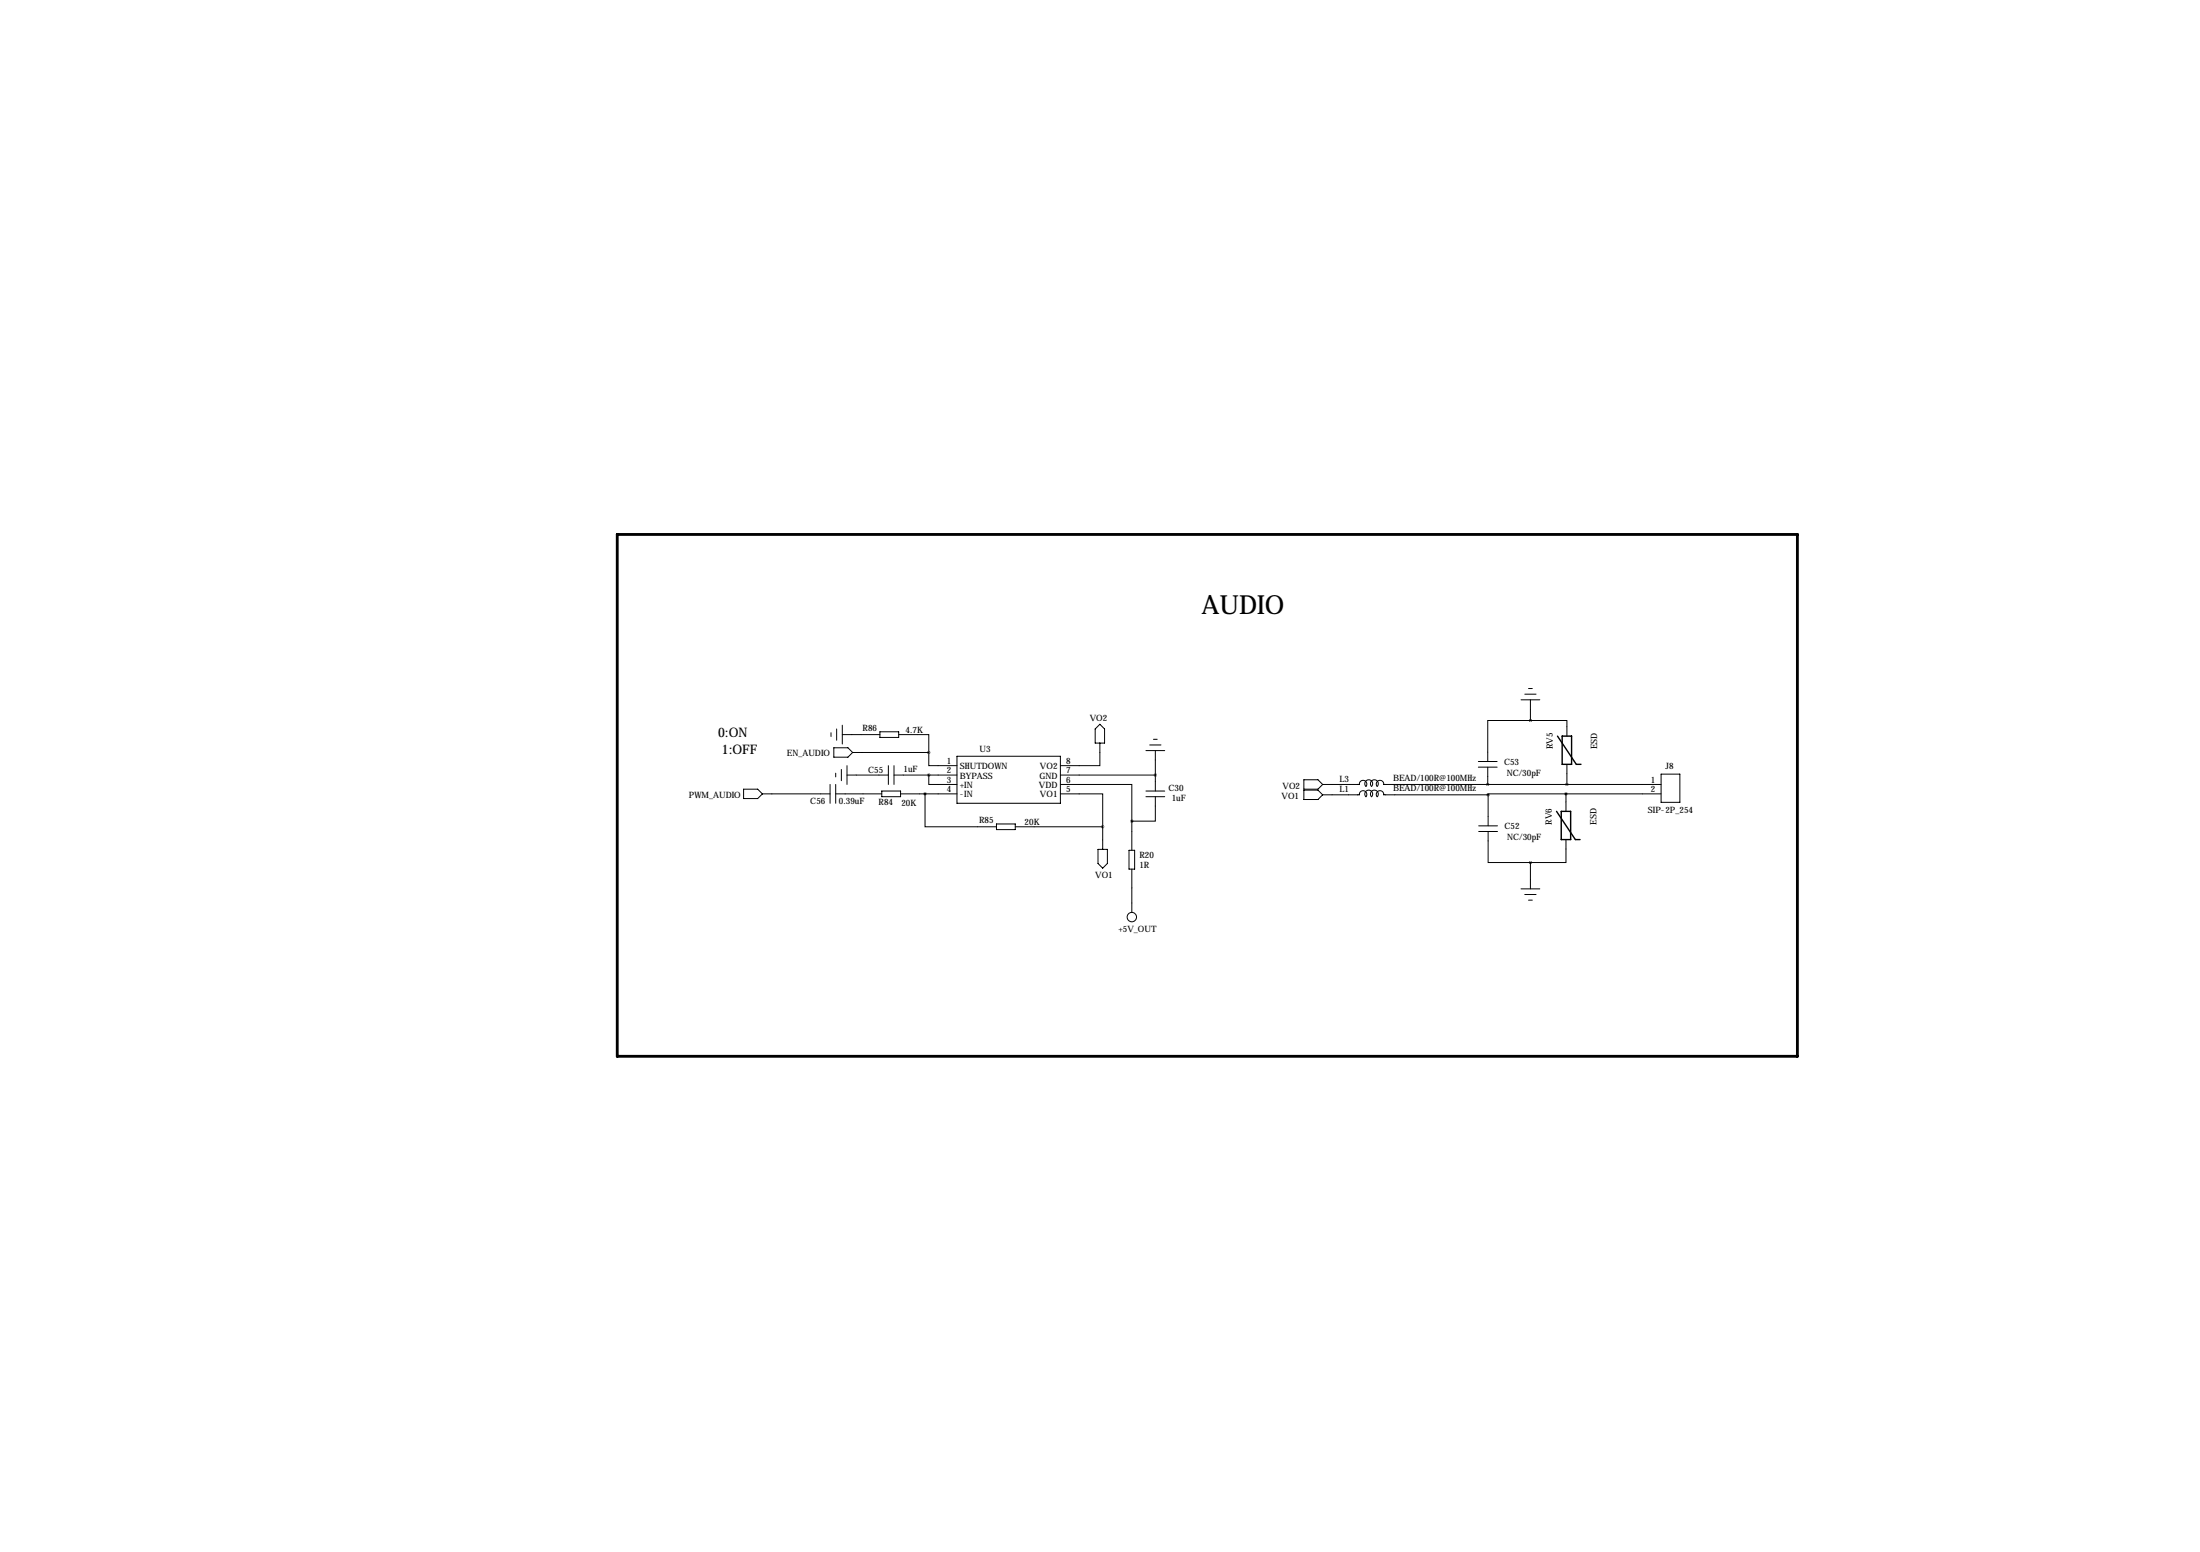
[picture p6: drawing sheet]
<svg xmlns="http://www.w3.org/2000/svg" width="594mm" height="419mm" viewBox="0 0 594 419" stroke-linecap="round" stroke-linejoin="round" font-family="sans-serif">
<path d="M166.8 144.3h318.8v140.9h-318.8z" fill="none" stroke="#000" stroke-width=".76"/>
<g fill="none" stroke="#000" stroke-width=".27">
<path d="M224.5 197.9v1M226.1 196.8v3.1M227.6 198.4h10.1M227.6 195.8v5.1M237.7 197.6h5.1v1.5h-5.1zM242.8 198.4h8.2v4.8M295.9 196.8l1.3-1.2 1.2 1.2v3.9h-2.5zM311.7 199.6h1M411 189h5.1M412 187.5h3M413 185.9h1M413.5 194.6h9.9v4.2"/>
<path d="M413.5 194.6h-11.5v11M413.5 189v5.6M200.9 213.1h3.8l1.3 1.3-1.3 1.2h-3.8zM206 214.4h18.3M224.3 211.8v5.1M225.3 201.9h3.8l1.3 1.3-1.3 1.3h-3.8zM225.8 214.4h12.5M225.8 208.8v1M225.8 211.8v5.1M227.3 207.8v3M228.9 209.3h11.1M228.9 206.8v5"/>
<path d="M230.4 203.2h20.6M238.3 213.6h5v1.5h-5zM240 206.8v5M241.6 209.3h17M241.6 206.8v5M243.3 214.4h15.3M249.9 214.4v8.9h19.3M251 209.3v2.5h7.6M251 203.2v3.6h7.6M258.6 204.2h27.9v12.7h-27.9zM286.5 211.8h19.3v9.9M286.5 214.4h11.4v8.9"/>
<path d="M286.5 209.3h25.7M297.2 200.7v6.1h-10.7M309.6 215.1h5.1M309.6 213.6h5.1M309.6 202.7h5.1M310.6 201.2h3.1M312.2 215.1v6.6h-6.4M312.2 202.7v10.9M352.3 210.6h3.8l1.3 1.2-1.3 1.3h-3.8zM352.3 213.4h3.8l1.3 1.2-1.3 1.3h-3.8zM357.4 211.8h9.9a1.02 1.02 0 0 1 1.3-1 1.02 1.02 0 0 1 .5 1.6M357.4 214.6h9.9a1.02 1.02 0 0 1 1.3-1 1.02 1.02 0 0 1 .5 1.6"/>
<path d="M369 212.4a1.06 1.06 0 0 1 .1-1.5 1.06 1.06 0 0 1 1.4 0 1.06 1.06 0 0 1 .1 1.5 1.07 1.07 0 0 1 0-1.5 1.07 1.07 0 0 1 1.5 0 1.07 1.07 0 0 1 0 1.5M369 215.2a1.06 1.06 0 0 1 .1-1.5 1.06 1.06 0 0 1 1.4 0 1.06 1.06 0 0 1 .1 1.5 1.07 1.07 0 0 1 0-1.5 1.07 1.07 0 0 1 1.5 0 1.07 1.07 0 0 1 0 1.5M373.9 214.6a1.02 1.02 0 0 0-1.3-1 1.02 1.02 0 0 0-.5 1.6M373.9 214.6h28.2M399.4 207.2h5.1M399.4 205.6h5.1M402 207.2v4.6M402.1 214.6v8.4M423.1 214.4h-21v.2M423.1 214.4h25.7M423.1 214.4v4.7M423.4 206.4v5.4"/>
<path d="M448.8 211.8h-74.9a1.02 1.02 0 0 0-1.3-1 1.02 1.02 0 0 0-.5 1.6M448.8 209h5.1v7.7h-5.1zM269.2 222.5h5.1v1.5h-5.1zM274.3 223.3h23.6M296.7 229.4h2.5v3.8l-1.3 1.2-1.2-1.2zM297.9 223.3v6.1M305.1 229.6h1.5v5.1h-1.5zM305.8 221.7v7.9M305.8 234.7v11.7M399.5 224.5h5.1M399.5 223h5.1M402.1 224.5v8.4h11.4"/>
<path d="M413.5 232.9v7.1M423.1 226.7v6.2h-9.6M411 240h5.1M412 241.6h3M413 243.1h1"/>
<circle cx="305.8" cy="247.6" r="1.27"/>
</g>
<path d="M420.8 198.8l5.1 7.6h1.3M422.1 198.8h2.5v7.6h-2.5zM420.6 219.1l5.1 7.6h1.2M421.8 219.1h2.6v7.6h-2.6z" fill="none" stroke="#000" stroke-width=".38"/>
<path d="M249.9 214.4a.05 .05 0 0 0 .1 0 .05 .05 0 0 0-.1 0zM250.9 209.3a.05 .05 0 0 0 .1 0 .05 .05 0 0 0-.1 0zM250.9 203.2a.05 .05 0 0 0 .1 0 .05 .05 0 0 0-.1 0zM312.1 209.3a.05 .05 0 0 0 .1 0 .05 .05 0 0 0-.1 0zM297.9 223.3a.05 .05 0 0 0 .1 0 .05 .05 0 0 0-.1 0zM423.3 211.8a.05 .05 0 0 0 .1 0 .05 .05 0 0 0-.1 0z" fill="#000" stroke="#000" stroke-width=".76"/>
<text font-size="7.1" x="324.6" y="165.9">AUDIO</text>
<g font-size="3.6">
<text x="194.1" y="199.1">0:ON</text>
<text x="195.1" y="203.7">1:OFF</text>
</g>
<g font-size="2.4">
<text x="233" y="197.4">R86</text>
<text x="244.7" y="197.9">4.7K</text>
<text x="294.5" y="194.8">VO2</text>
<text x="264.7" y="203.2">U3</text>
<text x="419.6" y="202.4" transform="rotate(-90 419.6 202.4)">RV5</text>
<text x="431.6" y="202.4" transform="rotate(-90 431.6 202.4)">ESD</text>
<text x="212.6" y="204.2">EN_AUDIO</text>
<text x="234.6" y="208.6">C55</text>
<text x="244.1" y="208.5">1uF</text>
<text x="255.8" y="206.2">1</text>
<text x="255.8" y="208.8">2</text>
<text x="259.3" y="207.7">SHUTDOWN</text>
<text x="281" y="207.7">VO2</text>
<text x="288" y="206.2">8</text>
<text x="288" y="208.8">7</text>
<text x="406.4" y="206.6">C53</text>
<text x="407.1" y="209.5">NC/30pF</text>
<text x="450" y="207.8">J8</text>
<text x="186.2" y="215.4">PWM_AUDIO</text>
<text x="255.8" y="211.3">3</text>
<text x="255.8" y="213.9">4</text>
<text x="259.3" y="210.2">BYPASS</text>
<text x="259.3" y="212.8">+IN</text>
<text x="259.3" y="215.3">-IN</text>
<text x="280.7" y="212.8">VDD</text>
<text x="280.9" y="210.2">GND</text>
<text x="281" y="215.3">VO1</text>
<text x="288" y="211.3">6</text>
<text x="288" y="213.9">5</text>
<text x="315.7" y="213.7">C30</text>
<text x="346.3" y="215.6">VO1</text>
<text x="346.5" y="213.1">VO2</text>
<text x="361.9" y="211.1">L3</text>
<text x="361.9" y="213.9">L1</text>
<text x="376.4" y="210.9">BEAD/100R@100MHz</text>
<text x="376.4" y="213.7">BEAD/100R@100MHz</text>
<text x="446.1" y="211.3">1</text>
<text x="446.1" y="213.9">2</text>
<text x="218.9" y="217">C56</text>
<text x="226.7" y="217.2">0.39uF</text>
<text x="237.4" y="217.5">R84</text>
<text x="243.6" y="217.7">20K</text>
<text x="316.6" y="216.4">1uF</text>
<text x="445.2" y="219.5">SIP-2P_254</text>
<text x="264.5" y="222.3">R85</text>
<text x="276.8" y="222.8">20K</text>
<text x="406.5" y="224">C52</text>
<text x="407.2" y="226.9">NC/30pF</text>
<text x="419.3" y="222.7" transform="rotate(-90 419.3 222.7)">RV6</text>
<text x="431.3" y="222.7" transform="rotate(-90 431.3 222.7)">ESD</text>
<text x="307.8" y="231.6">R20</text>
<text x="295.9" y="237">VO1</text>
<text x="307.8" y="234.3">1R</text>
<text x="302.2" y="251.5">+5V_OUT</text>
</g>
</svg>
